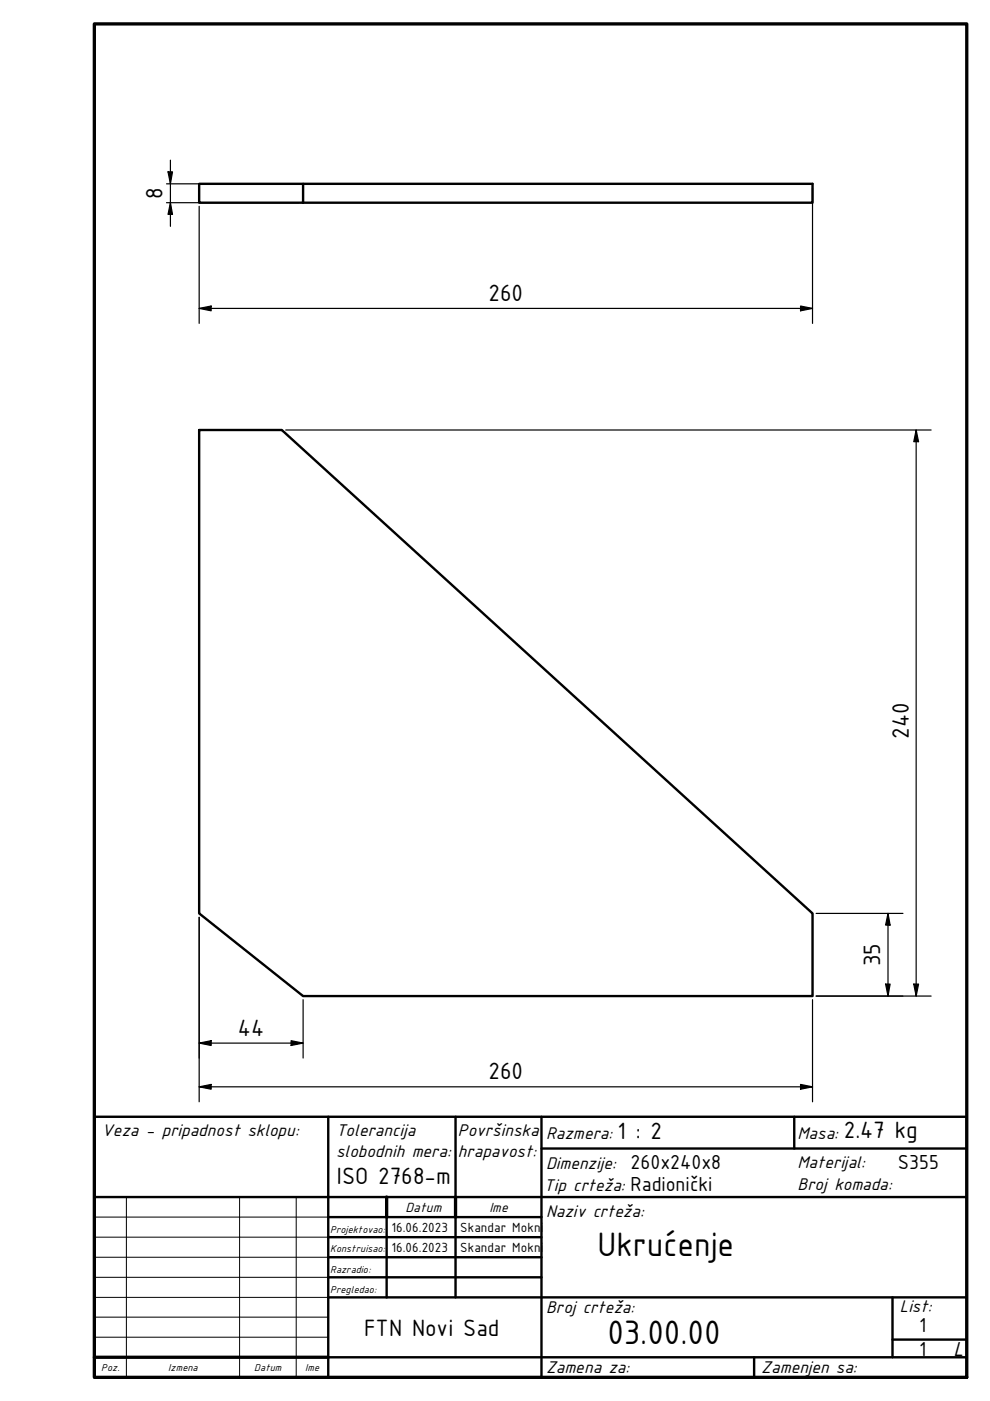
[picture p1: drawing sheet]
<svg xmlns="http://www.w3.org/2000/svg" width="210mm" height="297mm" viewBox="0 0 210 297" stroke-linecap="round" stroke-linejoin="round" font-family="sans-serif">
<!-- layer: Visible (ISO) -->
<path d="M42.2 39h22.1v4h-22.1zM64.3 39h108v4h-108M42.2 91.2h17.6l112.5 102.5v17.5h-108l-22.1-17.5z" fill="none" stroke="#000" stroke-width=".51"/>
<!-- layer: Title (ISO) -->
<g fill="none" stroke="#000" stroke-width=".51">
<path d="M20 236.8h185v55.2h-185zM69.6 236.8v55.2M96.6 236.8v17M114.8 236.8v55.2M168.4 236.8v6.7M20 253.8h185M69.6 258h45.2M82 258v17.1M96.6 258v17.1M114.8 243.5h90.2M69.6 262.3h45.2M69.6 266.6h45.2"/>
<path d="M69.6 270.8h45.2M69.6 275.1h135.4M189.2 275.1v12.7M69.6 287.8h135.4M159.9 287.8v4.2M189.2 284h15.8"/>
</g>
<path d="M82 253.8v4.2M96.6 253.8v4.2M20 287.8h49.6" fill="none" stroke="#000" stroke-width=".7"/>
<path d="M20 258h49.6M26.8 253.8v38.2M50.8 253.8v38.2M62.8 253.8v38.2M20 262.3h49.6M20 266.6h49.6M20 270.8h49.6M20 275.1h49.6M20 279.3h49.6M20 283.5h49.6" fill="none" stroke="#000" stroke-width=".21"/>
<!-- layer: Border (ISO) -->
<path d="M20 5.1h185v286.9h-185z" fill="none" stroke="#000" stroke-width=".7"/>
<!-- layer: Dimension (ISO) -->
<g fill="none" stroke="#000" stroke-width=".25">
<path d="M35.3 39h28.1M35.6 36.4h1l-.5 2.6zM36.1 34v14M172.3 39.7v28.9M35.3 43h28.1M36.1 43l.5 2.5h-1zM42.2 43.7v24.9M42.2 65.4l2.6-.5v1zM42.2 65.4h130.1M169.7 64.9l2.6 .5-2.6 .5zM60.6 91.2h136.8M194.2 91.2l.6 2.4h-1.1z"/>
<path d="M194.2 91.2v120M42.2 194.5v39.1M173 193.7h18.5M188.3 193.7l.4 2.4h-.9zM188.3 193.7v17.5M64.3 211.9v12.4M172.3 211.9v21.7M173 211.2h24.4M187.8 208.6h.9l-.4 2.6zM193.7 208.6h1.1l-.6 2.6zM42.2 230.4l2.6-.5v1zM42.2 221.2l2.6-.6v1.1z"/>
<path d="M42.2 230.4h130.1M42.2 221.2h22.1M61.7 220.6l2.6 .6-2.6 .5zM169.7 229.9l2.6 .5-2.6 .5z"/>
</g>
<g fill="#000">
<path d="M35.6 36.4h1l-.5 2.6z" fill-rule="evenodd"/>
<path d="M36.1 43l.5 2.5h-1z" fill-rule="evenodd"/>
<path d="M42.2 65.4l2.6-.5v1z" fill-rule="evenodd"/>
<path d="M169.7 64.9l2.6 .5-2.6 .5z" fill-rule="evenodd"/>
<path d="M194.2 91.2l.6 2.4h-1.1z" fill-rule="evenodd"/>
<path d="M188.3 193.7l.4 2.4h-.9z" fill-rule="evenodd"/>
<path d="M187.8 208.6h.9l-.4 2.6z" fill-rule="evenodd"/>
<path d="M193.7 208.6h1.1l-.6 2.6z" fill-rule="evenodd"/>
<path d="M42.2 230.4l2.6-.5v1z" fill-rule="evenodd"/>
<path d="M42.2 221.2l2.6-.6v1.1z" fill-rule="evenodd"/>
<path d="M61.7 220.6l2.6 .6-2.6 .5z" fill-rule="evenodd"/>
<path d="M169.7 229.9l2.6 .5-2.6 .5z" fill-rule="evenodd"/>
</g>
<g font-size="7.7">
<text x="126.7" y="266.2">Ukrućenje</text>
<text x="128.8" y="285">03.00.00</text>
</g>
<g font-size="5.4">
<text x="34.5" y="42.2" transform="rotate(-90 34.5 42.2)">8</text>
<text x="103.6" y="63.7">260</text>
<text x="192.7" y="156.7" transform="rotate(-90 192.7 156.7)">240</text>
<text x="186.6" y="204.8" transform="rotate(-90 186.6 204.8)">35</text>
<text x="50.4" y="219.6">44</text>
<text x="103.6" y="228.8">260</text>
<text x="130.9" y="241.5">1 : 2</text>
<text x="178.9" y="241.3">2.47 kg</text>
<text x="71.4" y="251">ISO 2768-m</text>
<text x="77.2" y="283.2">FTN Novi Sad</text>
</g>
<g font-size="4.6">
<text x="133.7" y="247.8">260x240x8</text>
<text x="190.4" y="247.8">S355</text>
<text x="133.7" y="252.5">Radionički</text>
<text x="194.9" y="287.5">1</text>
<text x="194.9" y="282.4">1</text>
<text x="202.2" y="287.5">L</text>
</g>
<g font-size="3.9">
<text x="21.6" y="240.8">Veza - pripadnost sklopu:</text>
<text x="71.2" y="240.8">Tolerancija</text>
<text x="71.2" y="245.2">slobodnih mera:</text>
<text x="97.1" y="240.8">Površinska</text>
<text x="97.1" y="245.3">hrapavost:</text>
<text x="115.8" y="241.5">Razmera:</text>
<text x="169.1" y="241.5">Masa:</text>
<text x="115.8" y="247.8">Dimenzije:</text>
<text x="169.1" y="247.7">Materijal:</text>
<text x="115.3" y="252.5">Tip crteža:</text>
<text x="115.8" y="257.9">Naziv crteža:</text>
<text x="169.1" y="252.3">Broj komada:</text>
<text x="115.8" y="278.3">Broj crteža:</text>
<text x="190.8" y="278.1">List:</text>
<text x="115.8" y="291.1">Zamena za:</text>
<text x="161.4" y="291.1">Zamenjen sa:</text>
</g>
<g font-size="3">
<text x="86" y="257">Datum</text>
<text x="103.8" y="257">Ime</text>
<text x="83" y="261.3">16.06.2023</text>
<text x="97.6" y="261.3">Skandar Mokni</text>
<text x="83" y="265.5">16.06.2023</text>
<text x="97.6" y="265.5">Skandar Mokni</text>
</g>
<g font-size="2.3">
<text x="70" y="261.4">Projektovao:</text>
<text x="70" y="265.5">Konstruisao:</text>
<text x="70" y="269.8">Razradio:</text>
<text x="70" y="274.1">Pregledao:</text>
<text x="21.5" y="290.7">Poz.</text>
<text x="35.7" y="290.7">Izmena</text>
<text x="53.9" y="290.7">Datum</text>
<text x="64.7" y="290.7">Ime</text>
</g>
</svg>
